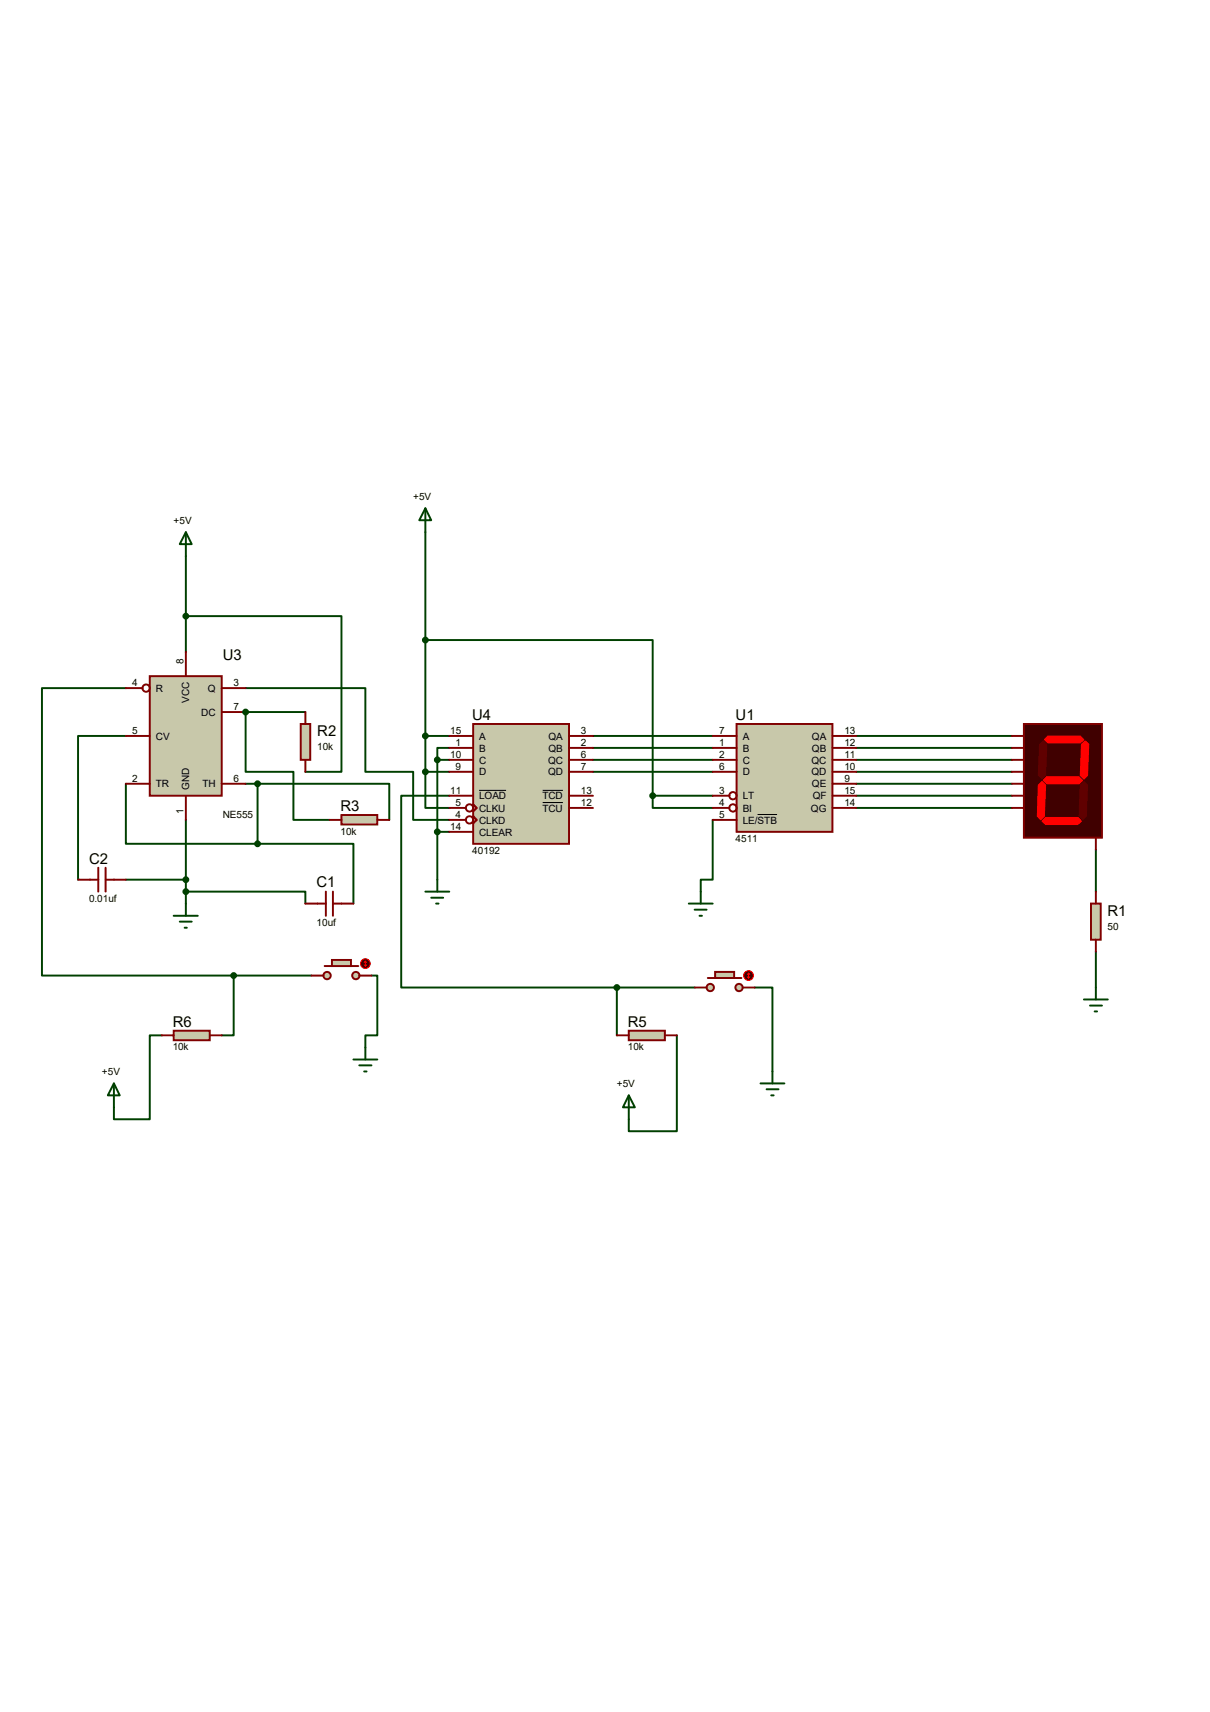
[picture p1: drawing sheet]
<svg xmlns="http://www.w3.org/2000/svg" width="210mm" height="297mm" viewBox="0 0 210 297" stroke-linecap="round" stroke-linejoin="round" font-family="sans-serif">
<g fill="none" stroke="#004000" stroke-width=".34">
<path d="M32.3 96.5v16.6M32.3 106.9h27v27h-6.3M42.6 119.4h20.8v14.5h8.3v8.3h6.3M21.8 127.7h-8.3v24.9M21.8 136v10.4h39.5v10.4M42.6 123.5h10.4M102.9 127.7h20.8M102.9 129.8h20.8M102.9 131.8h20.8M102.9 133.9h20.8M148.6 127.7h27M148.6 129.8h27"/>
<path d="M148.6 131.8h27M148.6 133.9h27M148.6 136h27M148.6 138h27M21.8 152.6h10.5M32.3 154.7h20.7v2.1M32.3 142.2v14.6M148.6 140.2h27M190.2 147.4v7.3M28.1 179.6h-2.1v14.6h-6.2v-2.1M117.5 179.6v16.7h-8.4v-2.1M131 171.3h3.1v14.6"/>
<path d="M190.2 165.1v6.2"/>
</g>
<circle cx="42.6" cy="123.5" r=".17" fill="#004000"/>
<g fill="none" stroke="#004000" stroke-width=".34">
<path d="M73.8 92.3v41.6M21.8 119.4h-14.5v49.8h33.3M73.8 111h39.5v27M42.6 123.5v10.4h8.3v8.3h6.3M42.6 136h2.1M44.7 136h22.9v6.2M44.7 136v10.4M73.8 133.9v6.3h4.2M73.8 127.7h4.2M73.8 133.9h4.2M75.9 131.8v20.8M75.9 131.8h2.1"/>
<path d="M78 138h-8.4v33.3h37.5M78 129.8h-2.1v2M113.3 138v2.2h10.4M113.3 138h10.4M75.9 144.3h2.1M123.7 142.2v10.4h-2.1v2.1M40.6 169.2v10.4h-2.1M40.6 169.2h13.5M64.5 169.2h1v10.4h-2.1v2.1M107.1 171.3h13.5M107.1 171.3v8.3"/>
</g>
<path d="M127.8 125.6h16.7v18.7h-16.7z" fill="#c8c8aa" stroke="#800000" stroke-width=".34"/>
<g fill="none" stroke="#800000" stroke-width=".34">
<path d="M123.7 127.7h4.1M123.7 129.8h4.1M123.7 131.8h4.1M123.7 133.9h4.1M123.7 138h2.9M144.5 127.7h4.1M144.5 129.8h4.1M144.5 131.8h4.1M144.5 133.9h4.1M144.5 138h4.1M144.5 136h4.1M123.7 140.2h2.9"/>
<path d="M123.7 142.2h4.1M144.5 140.2h4.1"/>
<circle cx="127.2" cy="138" r=".64"/>
<circle cx="127.2" cy="140.2" r=".64"/>
</g>
<path d="M131.5 141.3h3.4" fill="none" stroke="#000" stroke-width=".17"/>
<path d="M26 117.3h12.5v20.7h-12.5z" fill="#c8c8aa" stroke="#800000" stroke-width=".34"/>
<g fill="none" stroke="#800000" stroke-width=".34">
<path d="M21.8 119.4h3M32.3 113.1v4.2M38.5 119.4h4.1M21.8 136h4.2M21.8 127.7h4.2M32.3 138v4.2M38.5 123.5h4.1M38.5 136h4.1"/>
<circle cx="25.4" cy="119.4" r=".64"/>
</g>
<path d="M82.1 125.6h16.7v20.8h-16.7z" fill="#c8c8aa" stroke="#800000" stroke-width=".34"/>
<g fill="none" stroke="#800000" stroke-width=".34">
<path d="M78 127.7h4.1M78 129.8h4.1M78 131.8h4.1M78 133.9h4.1M78 138h4.1M82.1 139.5l.7 .7-.7 .6zM98.8 127.7h4.1M98.8 129.8h4.1M98.8 131.8h4.1M98.8 133.9h4.1M98.8 138h4.1M78 144.3h4.1"/>
<path d="M78 140.2h2.9M78 142.2h2.9M82.1 141.6l.7 .6-.7 .6zM98.8 140.2h4.1"/>
<circle cx="81.5" cy="140.2" r=".64"/>
<circle cx="81.5" cy="142.2" r=".64"/>
</g>
<path d="M83.1 137.1h4.7M94.2 137.1h3.5M94.2 139.2h3.5" fill="none" stroke="#000" stroke-width=".17"/>
<path d="M177.7 125.6h13.6v19.7h-13.6z" fill="#400000" stroke="#800000" stroke-width=".34"/>
<g fill="#f00" stroke="#f00" stroke-width=".17">
<path d="M181.3 128.3l.6-.6h5.6l.6 .6-.6 .6h-5.6z"/>
<path d="M187.7 129.1l.6-.6 .7 .6-.2 5.4-.7 .7-.6-.7z"/>
<path d="M181.5 141.8h5.6l.6 .7-.6 .5h-5.6l-.7-.5z"/>
<path d="M180.2 136.2l.6-.6 .7 .6-.2 5.4-.7 .6-.6-.6z"/>
<path d="M181.7 134.7h5.6l.6 .7-.6 .6h-5.6l-.6-.6z"/>
</g>
<g fill="#600000" stroke="#600000" stroke-width=".17">
<path d="M187.5 136.2l.6-.6 .7 .6-.2 5.4-.7 .6-.6-.6z"/>
<path d="M180.4 129.1l.7-.6 .6 .6-.2 5.4-.7 .7-.6-.7z"/>
</g>
<path d="M175.6 127.7h2.1M175.6 129.8h2.1M175.6 131.8h2.1M175.6 133.9h2.1M175.6 136h2.1M175.6 138h2.1M175.6 140.2h2.1M190.2 145.3v2.1" fill="none" stroke="#800000" stroke-width=".34"/>
<g fill="none" stroke="#004000" stroke-width=".34">
<path d="M32.3 92.3l1 2.1h-2.1zM32.3 92.3v4.2M73.8 88.2l1 2.1h-2zM73.8 88.2v4.1M30.1 158.9h4.2M31.2 159.9h2.1M32.3 156.8v2.1M73.8 154.7h4.2M74.8 155.7h2.1M75.7 156.8h.4M75.9 152.6v2.1M32 161h.4"/>
<path d="M188.1 173.4h4.2M189.2 174.5h2.1M190 175.5h.4M190.2 171.3v2.1M19.8 188l1 2h-2.1zM19.8 188v4.1M109.1 190l1.1 2.1h-2.1zM109.1 190v4.2M132 188h4.1M133.1 189h2M133.9 190h.4M134.1 185.9v2.1"/>
</g>
<g fill="#c8c8aa" stroke="#800000" stroke-width=".34">
<circle cx="61.8" cy="169.2" r=".64"/>
<circle cx="56.8" cy="169.2" r=".64"/>
</g>
<path d="M56.3 167.6h5.9" fill="none" stroke="#800000" stroke-width=".34"/>
<path d="M57.6 166.5h3.3v1.1h-3.3z" fill="#c8c8aa" stroke="#800000" stroke-width=".34"/>
<path d="M54.1 169.2h2M62.4 169.2h2.1" fill="none" stroke="#800000" stroke-width=".34"/>
<circle cx="63.4" cy="167.2" r=".85" fill="#400000" stroke="#f00" stroke-width=".17"/>
<path d="M63.2 167.4l.2 .2M63.4 166.8v.8M63.4 166.8l-.2 .2M63.4 166.8l.2 .2M63.6 167.4l-.2 .2" fill="none" stroke="#f00" stroke-width=".17"/>
<g fill="#c8c8aa" stroke="#800000" stroke-width=".34">
<circle cx="128.3" cy="171.3" r=".64"/>
<circle cx="123.3" cy="171.3" r=".64"/>
</g>
<path d="M122.9 169.7h5.8" fill="none" stroke="#800000" stroke-width=".34"/>
<path d="M124.1 168.6h3.3v1.1h-3.3z" fill="#c8c8aa" stroke="#800000" stroke-width=".34"/>
<path d="M120.6 171.3h2M128.9 171.3h2.1" fill="none" stroke="#800000" stroke-width=".34"/>
<circle cx="129.9" cy="169.2" r=".85" fill="#400000" stroke="#f00" stroke-width=".17"/>
<path d="M129.7 169.5l.2 .2M129.9 168.8v.9M129.9 168.8l-.2 .2M129.9 168.8l.2 .2M130.1 169.5l-.2 .2" fill="none" stroke="#f00" stroke-width=".17"/>
<path d="M189.4 156.8h1.7v6.2h-1.7z" fill="#c8c8aa" stroke="#800000" stroke-width=".34"/>
<path d="M190.2 154.7v2.1M190.2 163v2.1" fill="none" stroke="#800000" stroke-width=".34"/>
<path d="M52.2 125.6h1.6v6.2h-1.6z" fill="#c8c8aa" stroke="#800000" stroke-width=".34"/>
<path d="M53 123.5v2.1M53 131.8v2.1" fill="none" stroke="#800000" stroke-width=".34"/>
<path d="M59.3 141.4h6.2v1.6h-6.2z" fill="#c8c8aa" stroke="#800000" stroke-width=".34"/>
<path d="M57.2 142.2h2.1M65.5 142.2h2.1" fill="none" stroke="#800000" stroke-width=".34"/>
<path d="M109.1 178.8h6.3v1.7h-6.3z" fill="#c8c8aa" stroke="#800000" stroke-width=".34"/>
<path d="M107.1 179.6h2M115.4 179.6h2.1" fill="none" stroke="#800000" stroke-width=".34"/>
<path d="M30.1 178.8h6.3v1.7h-6.3z" fill="#c8c8aa" stroke="#800000" stroke-width=".34"/>
<path d="M13.5 152.6h3.6M17.1 150.5v4.2M18.3 150.5v4.2M18.3 152.6h3.5M53 156.8h3.6M56.6 154.7v4.2M57.8 154.7v4.2M57.8 156.8h3.5M28.1 179.6h2M36.4 179.6h2.1" fill="none" stroke="#800000" stroke-width=".34"/>
<g fill="#004000" stroke="#004000" stroke-width=".34">
<circle cx="32.3" cy="106.9" r=".42"/>
<circle cx="32.3" cy="152.6" r=".42"/>
<circle cx="44.7" cy="146.4" r=".42"/>
<circle cx="32.3" cy="154.7" r=".42"/>
<circle cx="42.6" cy="123.5" r=".42"/>
<circle cx="44.7" cy="136" r=".42"/>
<circle cx="107.1" cy="171.3" r=".42"/>
<circle cx="40.6" cy="169.2" r=".42"/>
<circle cx="73.8" cy="127.7" r=".42"/>
<circle cx="75.9" cy="144.3" r=".42"/>
<circle cx="75.9" cy="131.8" r=".42"/>
<circle cx="73.8" cy="133.9" r=".42"/>
<circle cx="73.8" cy="111" r=".42"/>
<circle cx="113.3" cy="138" r=".42"/>
</g>
<path d="M119.5 156.8h4.2M120.6 157.8h2M121.4 158.9h.4M121.6 154.7v2.1M61.3 183.8h4.2M62.4 184.8h2.1M63.2 185.9h.4M63.4 181.7v2.1" fill="none" stroke="#004000" stroke-width=".34"/>
<g font-size="2.6">
<text x="38.7" y="114.5">U3</text>
<text x="82" y="124.9">U4</text>
<text x="127.7" y="124.9">U1</text>
<text x="55.1" y="127.8">R2</text>
<text x="59.1" y="140.7">R3</text>
<text x="15.5" y="149.8">C2</text>
<text x="54.9" y="154">C1</text>
<text x="192.2" y="158.9">R1</text>
<text x="30" y="178.1">R6</text>
<text x="109" y="178.1">R5</text>
</g>
<g font-size="1.7">
<text x="71.7" y="86.7">+5V</text>
<text x="30.1" y="90.9">+5V</text>
<text x="22.9" y="119.1">4</text>
<text x="31.8" y="115.2" transform="rotate(-90 31.8 115.2)">8</text>
<text x="40.6" y="119.1">3</text>
<text x="27.1" y="120">R</text>
<text x="32.8" y="122" transform="rotate(-90 32.8 122)">VCC</text>
<text x="34.9" y="124.2">DC</text>
<text x="36.1" y="120">Q</text>
<text x="40.6" y="123.2">7</text>
<text x="22.9" y="127.4">5</text>
<text x="27.1" y="128.3">CV</text>
<text x="55.1" y="130.2">10k</text>
<text x="78.1" y="127.4">15</text>
<text x="78.1" y="131.5">10</text>
<text x="79.1" y="129.5">1</text>
<text x="83.1" y="128.3">A</text>
<text x="83.1" y="130.4">B</text>
<text x="95.2" y="128.3">QA</text>
<text x="95.2" y="130.4">QB</text>
<text x="100.8" y="127.4">3</text>
<text x="100.8" y="129.5">2</text>
<text x="100.8" y="131.5">6</text>
<text x="124.8" y="127.4">7</text>
<text x="124.8" y="129.5">1</text>
<text x="124.8" y="131.5">2</text>
<text x="128.9" y="128.3">A</text>
<text x="128.9" y="130.4">B</text>
<text x="140.9" y="128.3">QA</text>
<text x="140.9" y="130.4">QB</text>
<text x="146.6" y="127.4">13</text>
<text x="146.6" y="129.5">12</text>
<text x="146.6" y="131.5">11</text>
<text x="22.9" y="135.7">2</text>
<text x="27.1" y="136.6">TR</text>
<text x="32.8" y="137" transform="rotate(-90 32.8 137)">GND</text>
<text x="35.1" y="136.6">TH</text>
<text x="40.6" y="135.7">6</text>
<text x="78.1" y="137.8">11</text>
<text x="79.1" y="133.6">9</text>
<text x="83.1" y="132.5">C</text>
<text x="83.1" y="134.5">D</text>
<text x="95.1" y="132.5">QC</text>
<text x="95.1" y="134.5">QD</text>
<text x="100.8" y="133.6">7</text>
<text x="100.8" y="137.8">13</text>
<text x="124.8" y="133.6">6</text>
<text x="124.8" y="137.8">3</text>
<text x="128.9" y="132.5">C</text>
<text x="128.9" y="134.5">D</text>
<text x="140.8" y="132.5">QC</text>
<text x="140.8" y="134.5">QD</text>
<text x="140.9" y="136.6">QE</text>
<text x="146.6" y="133.6">10</text>
<text x="146.6" y="135.7">9</text>
<text x="146.6" y="137.8">15</text>
<text x="31.8" y="141.1" transform="rotate(-90 31.8 141.1)">1</text>
<text x="38.7" y="141.9">NE555</text>
<text x="79.1" y="139.9">5</text>
<text x="79.1" y="141.9">4</text>
<text x="83.1" y="138.7">LOAD</text>
<text x="83.1" y="140.8">CLKU</text>
<text x="83.1" y="142.9">CLKD</text>
<text x="94.1" y="138.7">TCD</text>
<text x="94.1" y="140.8">TCU</text>
<text x="100.8" y="139.9">12</text>
<text x="124.8" y="139.9">4</text>
<text x="124.8" y="141.9">5</text>
<text x="128.9" y="138.7">LT</text>
<text x="128.9" y="140.8">BI</text>
<text x="128.9" y="142.9">LE/STB</text>
<text x="140.8" y="140.8">QG</text>
<text x="141.1" y="138.7">QF</text>
<text x="146.6" y="139.9">14</text>
<text x="59.1" y="144.8">10k</text>
<text x="78.1" y="144">14</text>
<text x="82" y="148.2">40192</text>
<text x="83.1" y="144.9">CLEAR</text>
<text x="127.7" y="146.1">4511</text>
<text x="15.5" y="156.5">0.01uf</text>
<text x="54.9" y="160.6">10uf</text>
<text x="192.2" y="161.3">50</text>
<text x="30" y="182.2">10k</text>
<text x="109" y="182.2">10k</text>
<text x="17.7" y="186.5">+5V</text>
<text x="107.1" y="188.6">+5V</text>
</g>
</svg>
